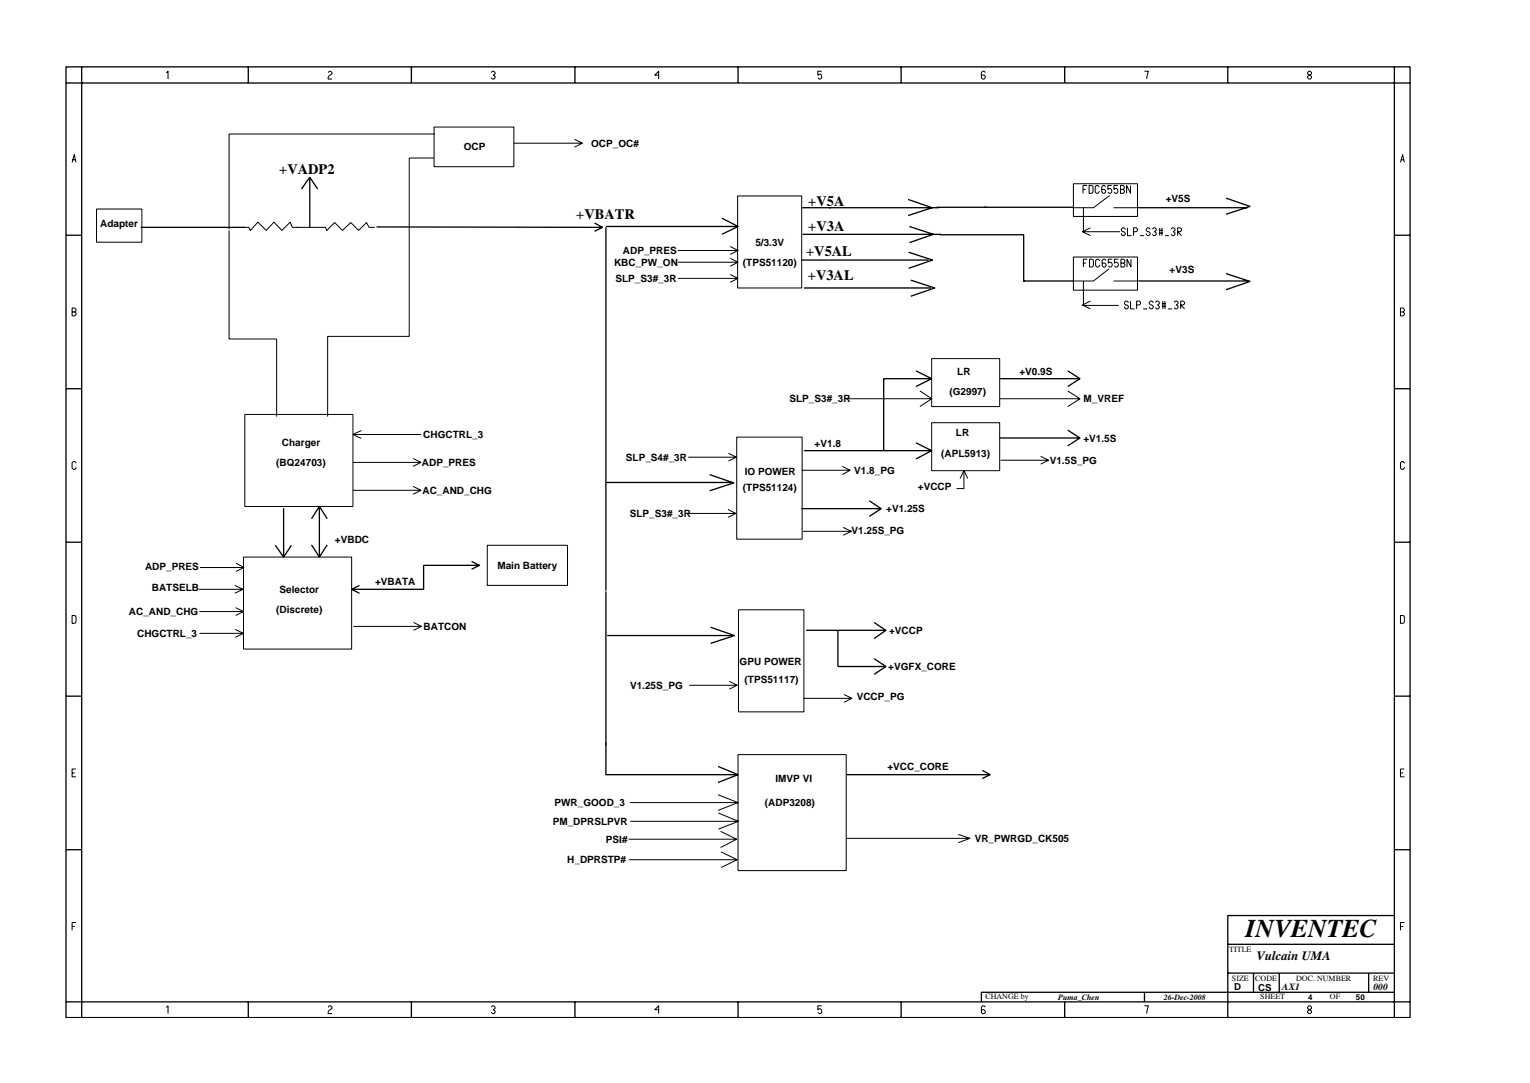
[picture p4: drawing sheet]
<svg xmlns="http://www.w3.org/2000/svg" width="297mm" height="210mm" viewBox="0 0 297 210" stroke-linecap="round" stroke-linejoin="round" font-family="sans-serif">
<g fill="none" stroke="#000" stroke-width=".25">
<path d="M12.8 13h261v184.6h-261zM12.8 16.1h261M15.9 13v184.6M48.2 13v3.1M79.9 13v3.1M111.6 13v3.1M143.3 13v3.1M174.9 13v3.1M206.7 13v3.1M238.4 13v3.1M270.7 13v184.6M58.5 36.7l1.6-2.3 1.6 2.3"/>
<path d="M60.1 34.7v9.5M176.3 38.7l4.7 1.6-4.7 1.6M238 38.5l4.7 1.6-4.7 1.5M12.8 45.7h3.1M27.3 44.1h20.2M73.1 44.1h43.9M115.4 43.3l1.6 .8-1.6 .8M117.6 44.1v70.6M117.6 44h25.7M140.2 42.4l3.1 1.6-3.1 1.5M155.6 50.5h24.7M155.7 40.3h26.6"/>
<path d="M155.8 45.5h26.9M156.1 55.9h24.6M176.4 49l4.6 1.5-4.6 1.6M176.6 44l4.6 1.5-4.6 1.6M176.8 54.4l4.7 1.5-4.7 1.6M181.8 40.2h26.5M182.5 45.6h16.2v9.1M198.7 54.6h9.7M220.8 40.3h21.4M221 54.6h21.4M238 53.1l4.7 1.5-4.7 1.6M270.7 45.7h3.1"/>
<path d="M12.8 75.5h3.1M177.8 72l3.1 1.5-3.1 1.5M180.9 73.5h-9.3v14M207.3 72l2.4 1.5h-15.6M209.7 73.5l-2.4 1.5M270.7 75.5h3.1M55.1 98.7v9.4M62 98.4v9.6M117.7 93.7h24.4M137.8 92.1l4.6 1.7-4.6 1.5M155.6 98.7h15.5M156.1 87.5h24.8"/>
<path d="M168.8 97.2l2.3 1.5-2.3 1.6M177.8 86l3.1 1.5-3.1 1.6M194.1 85h15.6M207.3 83.5l2.4 1.5-2.4 1.6M12.8 105.3h3.1M53.5 105.9l1.6 2.2 1.5-2.2M60.5 100.7l1.5-2.4 1.5 2.4M60.5 105.8l1.5 2.3 1.5-2.3M68.3 114.4l1.5 .8M91.6 109l1.5 .8-1.5 .7M93.1 109.8h-10.9v4.6h-13.9l1.5-.7M117.6 114.8v29.9"/>
<path d="M270.7 105.3h3.1M12.8 135.2h3.1M117.9 123.4h24.4M138 121.8l4.6 1.6-4.6 1.5M156.5 122.4h15.5M162.7 122.4v7h9.3M169.7 120.8l2.3 1.6-2.3 1.6M169.7 127.9l2.3 1.5-2.3 1.5M270.7 135.2h3.1M117.6 144.1v6.3h25.7l-3.9-1.6M143.3 150.4l-3.9 1.5M190.7 149.5l1.5 .9h-27.9"/>
<path d="M192.2 150.4l-1.5 .8M12.8 165h3.1M270.7 165h3.1M270.7 177.7h-32.3v19.9M12.8 194.5h261M48.2 194.5v3.1M79.9 194.5v3.1M111.6 194.5v3.1M143.3 194.5v3.1M174.9 194.5v3.1M206.7 194.5v3.1M222.2 192.6v1.9"/>
<path d="M238.4 183.3h32.3M238.4 188.9h32.3M243.4 188.9v3.7M248.4 188.9v3.7M265.7 188.9v3.7M270.7 192.6h-80.2v1.9"/>
</g>
<g fill="none" stroke="#000" stroke-width=".19">
<path d="M32.3 14.2l.3-.4v1.6M63.7 14.1l.3-.3h.2l.3 .3v.2l-.5 .4-.3 .4v.3h.8M95.4 14.1l.2-.3h.3l.2 .3v.2l-.3 .3 .3 .2v.3l-.2 .3h-.3l-.2-.3M127.9 14.6h-.8l.8-.8v1.6M159.5 13.8h-.7v.8l.2-.2a.5 .5 0 0 1 .5 .7l-.2 .3h-.3l-.2-.3M191.3 14.1l-.3-.3h-.2l-.3 .3v1l.3 .3h.2l.3-.3v-.3l-.3-.2h-.5M222.2 13.8h.8l-.4 1.6M253.9 14.1l.2-.3h.3l.2 .3v.2l-.7 .5v.3l.2 .3h.3l.2-.3v-.3l-.7-.5zM14 31.5l.4-1.5 .4 1.5M14.1 31h.6M84.3 24.7h15.5v7.7h-15.5zM84.3 30.7h-4.9v34.6h-15.8v15.6"/>
<path d="M84.4 26h-39.9v18.5M99.9 27.8h13.2M111.5 27l1.6 .8-1.6 .8M143.2 38h12.4v17.9h-12.4zM208.4 35.7h12.4v6.3h-12.4zM210.3 36.8h.5M211 36h-.7v1.5M211.4 36l.7 .1v1.4h-.7zM213.4 36.4l-.3-.4h-.2l-.3 .3v1l.3 .2h.2l.3-.4M214.7 36.3l-.3-.3h-.2l-.3 .3v1l.3 .2h.2l.3-.2v-.3l-.3-.2h-.5M215.4 38l-3.1 2.3h-3.9M215.8 36h-.7v.8l.2-.2a.5 .5 0 0 1 .5 .7l-.2 .2h-.3l-.2-.2"/>
<path d="M217 36h-.7v.8l.2-.2a.5 .5 0 0 1 .5 .7l-.2 .2h-.3l-.2-.2M217.5 36.8h.5l.3-.3v-.2l-.3-.3h-.5v1.5h.5l.3-.2v-.3l-.3-.2M219.5 36v1.5l-.8-1.5v1.5M271.9 31.5l.4-1.5 .4 1.5M272 31h.6M14 59.8h.5l.3 .3v.2l-.3 .3 .3 .2v.3l-.3 .2h-.5zM18.7 40.6h8.8v6.4h-8.8zM44.5 44.7v21.1h9.2v15.1M47.1 44.1h1.2l.3 .6M63.4 44.7l-.2-.6h-6.4l-.5-1-1.6 1.6-1.5-1.6-1.5 1.6-1.6-1.6-1.6 1.7M72.8 44.1h-1.1l-.6-.9-1.5 1.5-1.5-1.5-1.6 1.5-1.5-1.5-1.6 1.6M131.6 48.6h11.7"/>
<path d="M131.6 50.9h11.7M131.6 54h11.7M141.8 47.9l1.5 .7-1.5 .8M141.8 50.2l1.5 .7-1.5 .8M141.8 53.3l1.5 .7-1.5 .8M208.4 49.9h12.4v6.4h-12.4zM210 59.3h7.2M210.3 45h7.2M210.3 40.3v4.9M210.3 54.6v4.8M210.3 51.1h.5M211.1 50.3h-.8v1.5"/>
<path d="M211.5 50.3l.7 .1v1.4h-.7zM211.7 44.2l-1.5 .8 1.5 .7M211.7 58.4l-1.5 .8 1.5 .8M213.5 50.7l-.3-.4h-.2l-.3 .3v1l.3 .2h.2l.3-.4M214.7 50.6l-.2-.3h-.3l-.2 .3v1l.2 .2h.3l.2-.2v-.3l-.2-.2h-.5M215.3 52.2l-3 2.4h-3.9M215.9 50.3h-.7v.8l.2-.2a.5 .5 0 0 1 .5 .7l-.2 .2h-.3l-.2-.2M216.2 40.3h4.6M216.2 54.6h4.6M217.1 50.3h-.7v.8l.2-.2a.5 .5 0 0 1 .5 .7l-.2 .2h-.3l-.2-.2M217.6 51.1h.5l.3-.3v-.2l-.3-.3h-.5v1.5h.5l.3-.2v-.3l-.3-.2M218.5 44.6l-.3-.4h-.2l-.3 .3v.2l.8 .5v.3l-.3 .2h-.2l-.3-.4"/>
<path d="M218.9 44.2v1.5h.8M219.1 58.8l-.3-.4h-.2l-.3 .3v.3l.8 .5v.2l-.3 .3h-.2l-.3-.5M219.5 58.4v1.6h.7M219.6 50.3v1.5l-.8-1.5v1.5M220.1 45h.5l.2-.3v-.2l-.2-.3h-.5v1.5M220.7 59.2h.5l.2-.2v-.3l-.2-.3h-.5v1.6M221.3 45.7h.8M221.9 60h.8M223.3 44.6l-.3-.4h-.2l-.3 .3v.2l.3 .3h.2l.3 .2v.3l-.3 .2h-.2l-.3-.4M223.7 44.5l.3-.3h.2l.3 .3v.2l-.4 .3 .4 .2v.3l-.3 .2h-.2l-.3-.2M223.9 58.8l-.3-.4h-.2l-.3 .3v.3l.8 .5v.2l-.3 .3h-.2l-.3-.5M224.3 58.7l.3-.3h.2l.3 .3v.3l-.4 .2 .4 .3v.2l-.3 .3h-.2l-.3-.3"/>
<path d="M225 45.2h.7M225 44.7h.7M225.2 44.2v1.5M225.6 59.5h.7M225.6 59h.7M225.6 44.2v1.5M225.7 58.4v1.6M226.2 58.4v1.6M226.2 45.7h.7M226.8 60h.7M227.4 44.5l.2-.3h.3l.2 .3v.2l-.3 .3 .3 .2v.3l-.2 .2h-.3l-.2-.2M228 58.7l.2-.3h.3l.2 .3v.3l-.3 .2 .3 .3v.2l-.2 .3h-.3l-.2-.3"/>
<path d="M228.6 45.7v-1.5h.5l.3 .3v.2l-.3 .3h-.5l.8 .7M229.2 60v-1.6h.5l.3 .3v.3l-.3 .2h-.5l.8 .8M14 60.6h.5M163.9 77.4h17M178.6 75.9l2.3 1.5-2.3 1.5M180.9 69.6h13.2v9.3h-13.2zM194.1 77.4h15.6M207.3 75.9l2.4 1.5-2.4 1.5M271.9 60.6h.5l.3-.3v-.2l-.3-.3h-.5v1.5h.5l.3-.2v-.3l-.3-.2M14.8 89.9l-.3-.3h-.2l-.3 .3v1l.3 .2h.2l.3-.4M47.5 80.5h21v17.8h-21zM68.5 84.4h13.2"/>
<path d="M68.5 95.2h13.2M70.1 83.6l-1.6 .8 1.6 .7M80.2 89l1.5 .8h-13.2M80.2 94.4l1.5 .8-1.5 .8M81.7 89.8l-1.5 .7M133.5 99.7h9.4l-1.6 .7M141.3 98.9l1.6 .8M141.4 88l1.5 .8h-9.3M142.9 88.8l-1.5 .7M143 84.9h12.7v19.8h-12.7zM163.5 90.5l1.5 .8h-9.3M165 91.3l-1.5 .8"/>
<path d="M180.9 82.1h13.2v9.3h-13.2zM187.1 91.4v3.5h-1.4M187.1 91.4l-.7 1.5M187.1 91.4l.8 1.5M202 88.6l1.6 .8h-9.3M203.6 89.4l-1.6 .7M272.7 89.9l-.3-.3h-.3l-.2 .3v1l.2 .2h.3l.3-.4M14 119.5l.7 .1v1.3l-.7 .1zM38.6 114.4h8.6M38.7 118.7h8.6M38.8 110.2h8.6M45.6 113.7l1.6 .7-1.6 .8"/>
<path d="M45.7 118l1.6 .7-1.6 .8M45.8 109.3l1.6 .9-1.6 .7M47.3 108.1h21v17.9h-21zM94.6 105.9h15.6v7.8h-15.6zM143.4 118.4h12.7v19.8h-12.7zM155.9 103.2h9.4M163.7 102.4l1.6 .8-1.6 .7M271.9 119.5l.7 .1v1.3l-.7 .1zM38.7 123h8.6M45.7 122.2l1.6 .8-1.6 .7M80.3 120.8l1.5 .8h-13.2M81.8 121.6l-1.5 .8"/>
<path d="M133.8 133h9.3M141.6 132.3l1.5 .7-1.5 .8M156.1 135.6h9.3M163.9 134.8l1.5 .8-1.5 .7M14 150.1h.5M14.8 149.3h-.8v1.5h.8M122.3 155.8h21M122.4 159.5h21M139.4 154.3l3.9 1.5-3.9 1.5M139.5 157.8l3.9 1.7-3.9 1.5M143.3 146.5h21v22.5h-21zM271.9 150.1h.5"/>
<path d="M272.7 149.3h-.8v1.5h.8M14 179.9h.5M14.8 179.1h-.8v1.5M122 162.9h21M139.9 161.4l3.1 1.5-3.1 1.6M140 165.4l3.1 1.5h-21M143.1 166.9l-3.1 1.5M164.3 162.8h24M186 162l2.3 .8-2.3 .8M271.9 179.9h.5M272.7 179.1h-.8v1.5M32.3 195.6l.3-.3v1.5"/>
<path d="M63.7 195.5l.3-.2h.2l.3 .2v.3l-.7 .5-.1 .2v.3h.8M95.4 195.5l.2-.2h.3l.2 .2v.3l-.3 .2 .3 .3v.2l-.2 .3h-.3l-.2-.3M127.9 196h-.8l.8-.7v1.5M159.5 195.3h-.7v.7l.2-.1a.5 .5 0 0 1 .5 .6l-.2 .3h-.3l-.2-.3M191.3 195.5l-.3-.2h-.2l-.3 .2v1l.3 .3h.2l.3-.3v-.2l-.3-.3h-.5M222.2 195.3h.8l-.4 1.5M254.1 195.3l-.2 .2v.3l.7 .5v.2l-.2 .3h-.3l-.2-.3v-.2l.7-.5v-.3l-.2-.2z"/>
</g>
<text font-size="5" x="241.8" y="182">INVENTEC</text>
<g font-size="2.8">
<text x="54.2" y="33.7">+VADP2</text>
<text x="156.9" y="39.9">+V5A</text>
<text x="111.9" y="42.5">+VBATR</text>
<text x="156.9" y="44.9">+V3A</text>
<text x="156.5" y="49.6">+V5AL</text>
<text x="156.8" y="54.4">+V3AL</text>
</g>
<text font-size="2.5" x="244" y="186.3">Vulcain UMA</text>
<g font-size="1.9">
<text x="90" y="29.1">OCP</text>
<text x="114.8" y="28.5">OCP_OC#</text>
<text x="226.3" y="39.2">+V5S</text>
<text x="19.5" y="44.1">Adapter</text>
<text x="146.7" y="47.7">5/3.3V</text>
<text x="119.2" y="51.6">KBC_PW_ON</text>
<text x="120.9" y="49.4">ADP_PRES</text>
<text x="144.2" y="51.6">(TPS51120)</text>
<text x="227.1" y="53.1">+V3S</text>
<text x="119.5" y="54.8">SLP_S3#_3R</text>
<text x="184.3" y="76.6">(G2997)</text>
<text x="185.8" y="72.7">LR</text>
<text x="197.9" y="72.7">+V0.9S</text>
<text x="153.3" y="78.1">SLP_S3#_3R</text>
<text x="210.4" y="78.1">M_VREF</text>
<text x="54.7" y="86.6">Charger</text>
<text x="82.2" y="85.1">CHGCTRL_3</text>
<text x="121.5" y="89.5">SLP_S4#_3R</text>
<text x="158.2" y="86.7">+V1.8</text>
<text x="182.7" y="88.7">(APL5913)</text>
<text x="185.6" y="84.7">LR</text>
<text x="203.8" y="90">V1.5S_PG</text>
<text x="210.3" y="85.8">+V1.5S</text>
<text x="53.6" y="90.5">(BQ24703)</text>
<text x="81.9" y="90.5">ADP_PRES</text>
<text x="82" y="95.9">AC_AND_CHG</text>
<text x="144.2" y="95.3">(TPS51124)</text>
<text x="144.6" y="92.3">IO POWER</text>
<text x="165.8" y="91.9">V1.8_PG</text>
<text x="178.2" y="95.2">+VCCP</text>
<text x="122.3" y="100.4">SLP_S3#_3R</text>
<text x="172" y="99.5">+V1.25S</text>
<text x="65" y="105.4">+VBDC</text>
<text x="165.3" y="103.7">V1.25S_PG</text>
<text x="28.2" y="110.7">ADP_PRES</text>
<text x="72.8" y="113.5">+VBATA</text>
<text x="96.6" y="110.5">Main Battery</text>
<text x="25" y="119.5">AC_AND_CHG</text>
<text x="29.5" y="114.8">BATSELB</text>
<text x="53.6" y="119">(Discrete)</text>
<text x="54.3" y="115.1">Selector</text>
<text x="26.6" y="123.7">CHGCTRL_3</text>
<text x="82.2" y="122.3">BATCON</text>
<text x="172.6" y="123.1">+VCCP</text>
<text x="143.6" y="129.1">GPU POWER</text>
<text x="172.5" y="130.1">+VGFX_CORE</text>
<text x="122.3" y="133.7">V1.25S_PG</text>
<text x="144.6" y="132.6">(TPS51117)</text>
<text x="166.3" y="136">VCCP_PG</text>
<text x="172.3" y="149.5">+VCC_CORE</text>
<text x="150.6" y="151.9">IMVP VI</text>
<text x="107.3" y="160.2">PM_DPRSLPVR</text>
<text x="107.6" y="156.5">PWR_GOOD_3</text>
<text x="148.5" y="156.5">(ADP3208)</text>
<text x="110.1" y="167.6">H_DPRSTP#</text>
<text x="117.6" y="163.7">PSI#</text>
<text x="189.2" y="163.5">VR_PWRGD_CK505</text>
<text x="239.6" y="192.2">D</text>
<text x="244.3" y="192.3">CS</text>
<text x="248.9" y="192.1">AX1</text>
<text x="266.6" y="192.2">000</text>
</g>
<g font-size="1.6">
<text x="238.7" y="184.8">TITLE</text>
<text x="239.2" y="190.4">SIZE</text>
<text x="243.7" y="190.4">CODE</text>
<text x="251.6" y="190.4">DOC. NUMBER</text>
<text x="266.6" y="190.4">REV</text>
<text x="191.3" y="193.9">CHANGE by</text>
<text x="205.4" y="194.1">Puma_Chen</text>
<text x="225.9" y="194.1">26-Dec-2008</text>
<text x="244.7" y="193.9">SHEET</text>
<text x="253.9" y="194.1">4</text>
<text x="258.2" y="193.9">OF</text>
<text x="263.3" y="194.1">50</text>
</g>
</svg>
